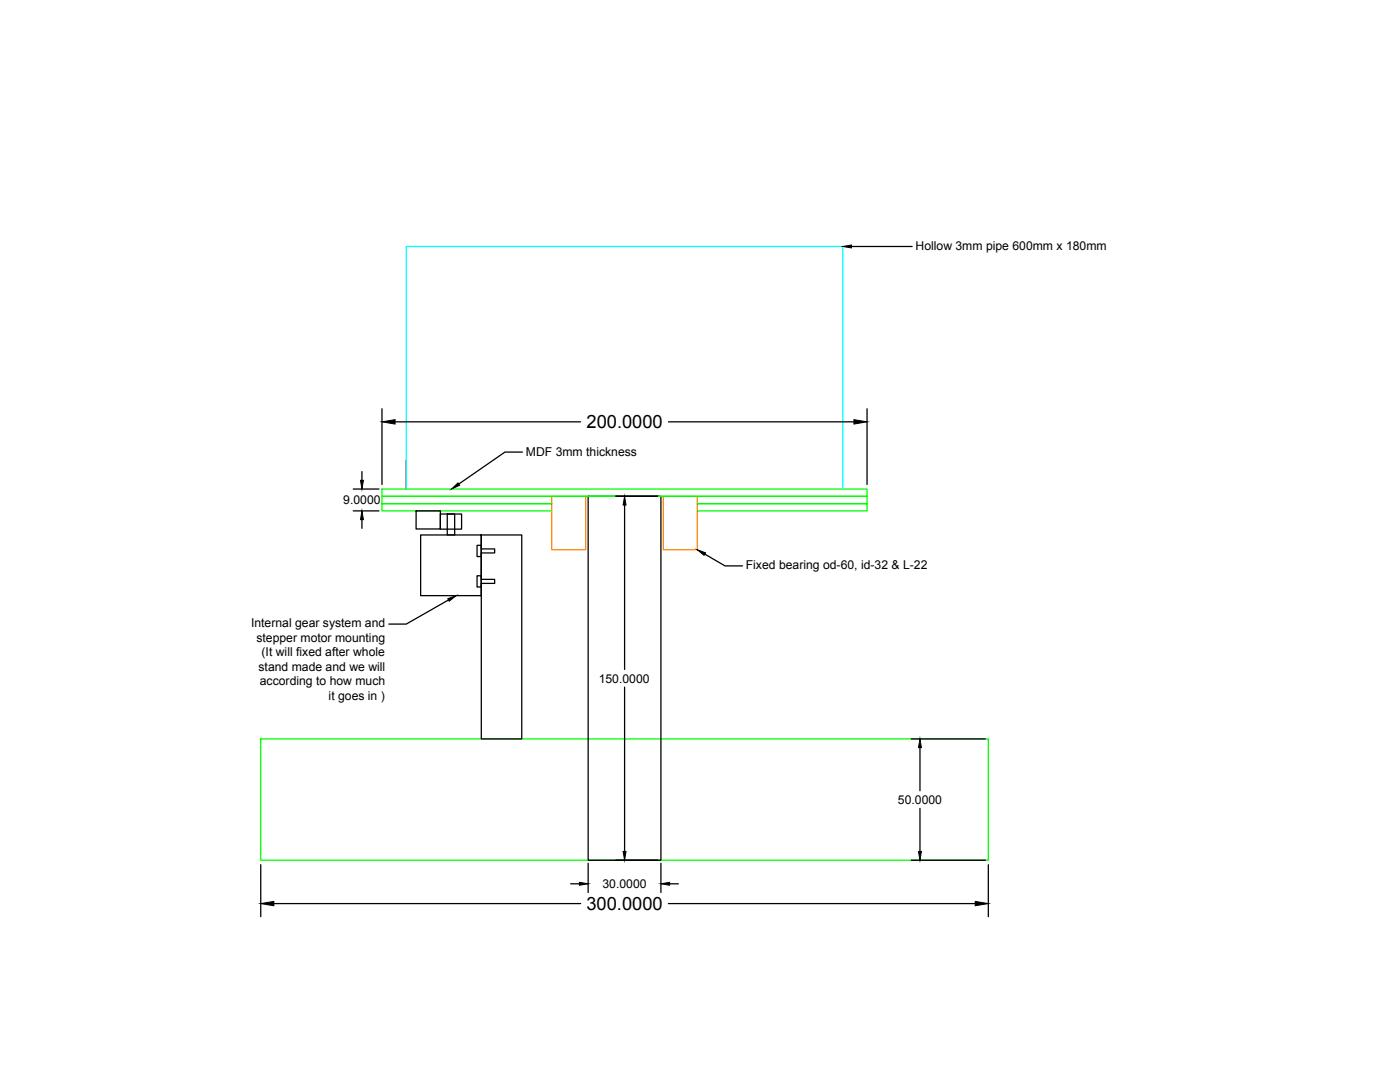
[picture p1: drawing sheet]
<svg xmlns="http://www.w3.org/2000/svg" width="279mm" height="216mm" viewBox="0 0 279 216" stroke-linecap="round" stroke-linejoin="round" font-family="sans-serif">
<!-- layer: 0 -->
<path d="M76.2 97.6h96.8v1.4h-96.8zM110.1 101.9h-33.9v-1.4h33.9h-33.9v-1.5h96.8v1.5h-33.8h33.8v1.4h-33.8M52 147.4h145.2v24.2h-145.2z" fill="none" stroke="#0f0" stroke-width=".25"/>
<g fill="none" stroke="#000" stroke-width=".25">
<path d="M169.9 49.2h12.1M70.5 97.6h5.1M72.2 94.1v1.7M76.2 81.6v15.1M78.8 84.2h37.1M81.1 91.8v5.8M104.3 90.2h-3.5l-9.2 6.4M117.4 99h14.5v72.6h-14.5zM117.4 99h14.5M133.4 84.2h37M173 81.6v15.1M70.5 101.9h5.1"/>
<path d="M72.2 103.7v1.7M83 101.9h4.9v3.7h-4.9zM83.9 106.7h20.2v40.7h-8v-40.7v12.2h-12.2zM87.9 102.6h4.2v3h-4.2zM89.3 102.6h1.4v4.1h-1.4zM89.5 119.7l-8.4 4.8h-3.5M95.2 108.8h.9v.7h2.6v.8h-2.6v.8h-.9zM95.2 114.9h.9v.7h2.6v.8h-2.6v.7h-.9zM124.7 100.8v32.8M140.7 110.6l4 2.3h3.5M124.7 137.1v32.8M181.9 147.4h14.7"/>
<path d="M183.6 149.2v8.6M52 172.5v10.4M113.9 176.4h1.7M117.4 172.2v5.9M122.9 171.6h8.4M131.9 172.2v5.9M133.6 176.4h1.8M181.9 171.6h14.7M183.6 161.3v8.6M197.2 172.5v10.4M54.7 180.3h61.2M133.4 180.3h61.2"/>
</g>
<path d="M110.1 99h6.8v10.7h-6.8zM132.4 99h6.8v10.7h-6.8z" fill="none" stroke="#ff7f00" stroke-width=".25"/>
<g fill="#000" stroke="#000" stroke-width=".2">
<path d="M168.2 49.2l1.7-.3v.6zM71.9 95.8h.6l-.3 1.8zM76.2 84.2l2.6-.5v.9zM90.1 97.6l1.3-1.2 .3 .4zM170.4 83.7l2.6 .5-2.6 .4zM72.2 101.9l.3 1.8h-.6zM89.4 119.5l1.6-.6-1.3 1.1zM124.7 99l.2 1.8h-.5zM139.2 109.7l1.6 .6-.3 .5zM183.6 147.4l.3 1.8h-.6zM52 180.3l2.7-.4v.8zM115.6 176.1l1.8 .3-1.8 .2z"/>
<path d="M124.4 169.9h.5l-.2 1.7zM131.9 176.4l1.7-.3v.5zM183.3 169.9h.6l-.3 1.7zM194.6 179.9l2.6 .4-2.6 .4z"/>
</g>
<path d="M81.1 97.6v-48.4h87.1v48.4" fill="none" stroke="#0ff" stroke-width=".25"/>
<g font-size="3.7">
<text x="117.1" y="85.5">200.0000</text>
<text x="117" y="181.6">300.0000</text>
</g>
<g font-size="2.4">
<text x="182.7" y="49.8">Hollow 3mm pipe 600mm x 180mm</text>
<text x="105" y="91.1">MDF 3mm thickness</text>
<text x="68.5" y="100.6">9.0000</text>
<text x="148.8" y="113.6">Fixed bearing od-60, id-32 &amp; L-22</text>
<text x="50.1" y="125.1">Internal gear system and</text>
<text x="51.2" y="128">stepper motor mounting</text>
<text x="52.2" y="131">(It will fixed after whole</text>
<text x="51.6" y="133.9">stand made and we will</text>
<text x="51.9" y="136.8">according to how much</text>
<text x="119.5" y="136.2">150.0000</text>
<text x="65.6" y="139.7">it goes in )</text>
<text x="179.2" y="160.4">50.0000</text>
<text x="120.2" y="177.2">30.0000</text>
</g>
</svg>
